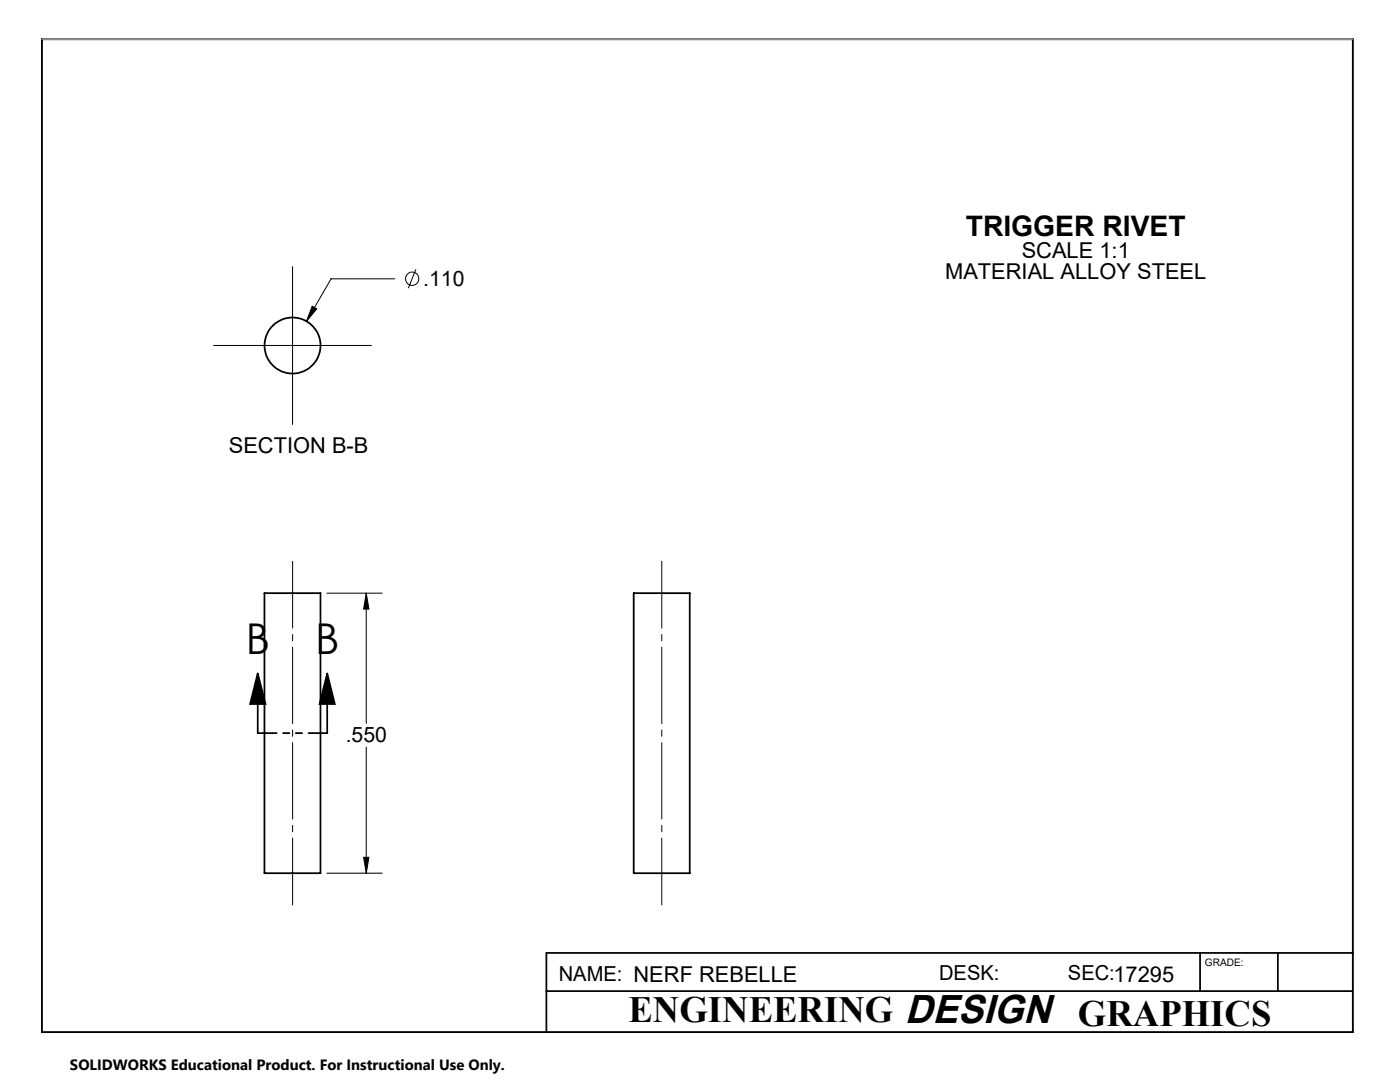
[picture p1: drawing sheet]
<svg xmlns="http://www.w3.org/2000/svg" width="279mm" height="216mm" viewBox="0 0 279 216" stroke-linecap="round" stroke-linejoin="round" font-family="sans-serif">
<g fill="none" stroke="#000" stroke-width=".2">
<path d="M8.4 7.8v198.2h261.6v-198.2M58.4 53.2v31.5M78.8 55.6h-12.7l-4.9 8.5M83 53.7l-1.5 3.8M42.6 68.9h31.5M62.3 61.1l.9 .5-2 2.5zM65.2 118.4h11.1M73.1 118.4v26M73.1 118.4l.5 3.1h-1zM73.1 149.1v25.1M65.2 174.2h11.1M72.6 171.1h1l-.5 3.1z"/>
<circle cx="82.3" cy="55.6" r="1.32"/>
</g>
<g fill="none" stroke="#000" stroke-width=".35">
<path d="M8.4 7.8h261.6v198.2h-261.6zM52.8 118.4h11.2v55.8h-11.2zM126.5 118.4h11.2v55.8h-11.2zM51.4 134.4l1.6 6.1h-3.1zM51.4 134.4v11.9M65.3 134.4l1.5 6.1h-3zM65.3 134.4v11.9M109 197.8h161M239.5 190.1v7.7M255 190.1v7.7M270 190.1h-161v15.9"/>
<circle cx="58.4" cy="68.9" r="5.6"/>
</g>
<path d="M58.4 112v68.6M132.1 112v68.6" fill="none" stroke="#000" stroke-width=".2" stroke-dasharray="15.2 1.3 1.3 1.3" stroke-dashoffset="1.9"/>
<path d="M65.3 146.3h-13.8" fill="none" stroke="#000" stroke-width=".35" stroke-dasharray="6.3 1.3 1.3 1.3 1.3 1.3" stroke-dashoffset="2.6"/>
<path d="M8.4 7.8h261.6" fill="none" stroke="#c0c0c0" stroke-width=".2"/>
<g fill="#000">
<path d="M65.3 134.4l1.5 6.1h-3zM51.4 134.4l1.6 6.1h-3.1z"/>
<path d="M72.6 171.1h1l-.5 3.1zM73.1 118.4l.5 3.1h-1zM62.3 61.1l-1.1 3 2-2.5z"/>
</g>
<g font-size="8.5">
<text x="49" y="130.6">B</text>
<text x="62.9" y="130.6">B</text>
</g>
<g font-size="7.4">
<text x="125.4" y="204">ENGINEERING DESIGN</text>
<text x="215.1" y="204.7">GRAPHICS</text>
</g>
<text font-size="5.6" x="192.7" y="47.1">TRIGGER RIVET</text>
<g font-size="4.4">
<text x="203.9" y="51.5">SCALE 1:1</text>
<text x="188.6" y="55.7">MATERIAL ALLOY STEEL</text>
<text x="45.7" y="90.4">SECTION B-B</text>
</g>
<g font-size="4.2">
<text x="84.5" y="57">.110</text>
<text x="69" y="148.1">.550</text>
</g>
<g font-size="4.1">
<text x="111.5" y="195.7">NAME: NERF REBELLE</text>
<text x="187.4" y="195.5">DESK:</text>
<text x="213.1" y="195.5">SEC:17295</text>
</g>
<text font-size="3" x="14" y="213.5">SOLIDWORKS Educational Product. For Instructional Use Only.</text>
<text font-size="2.1" x="240.5" y="192.7">GRADE:</text>
</svg>
